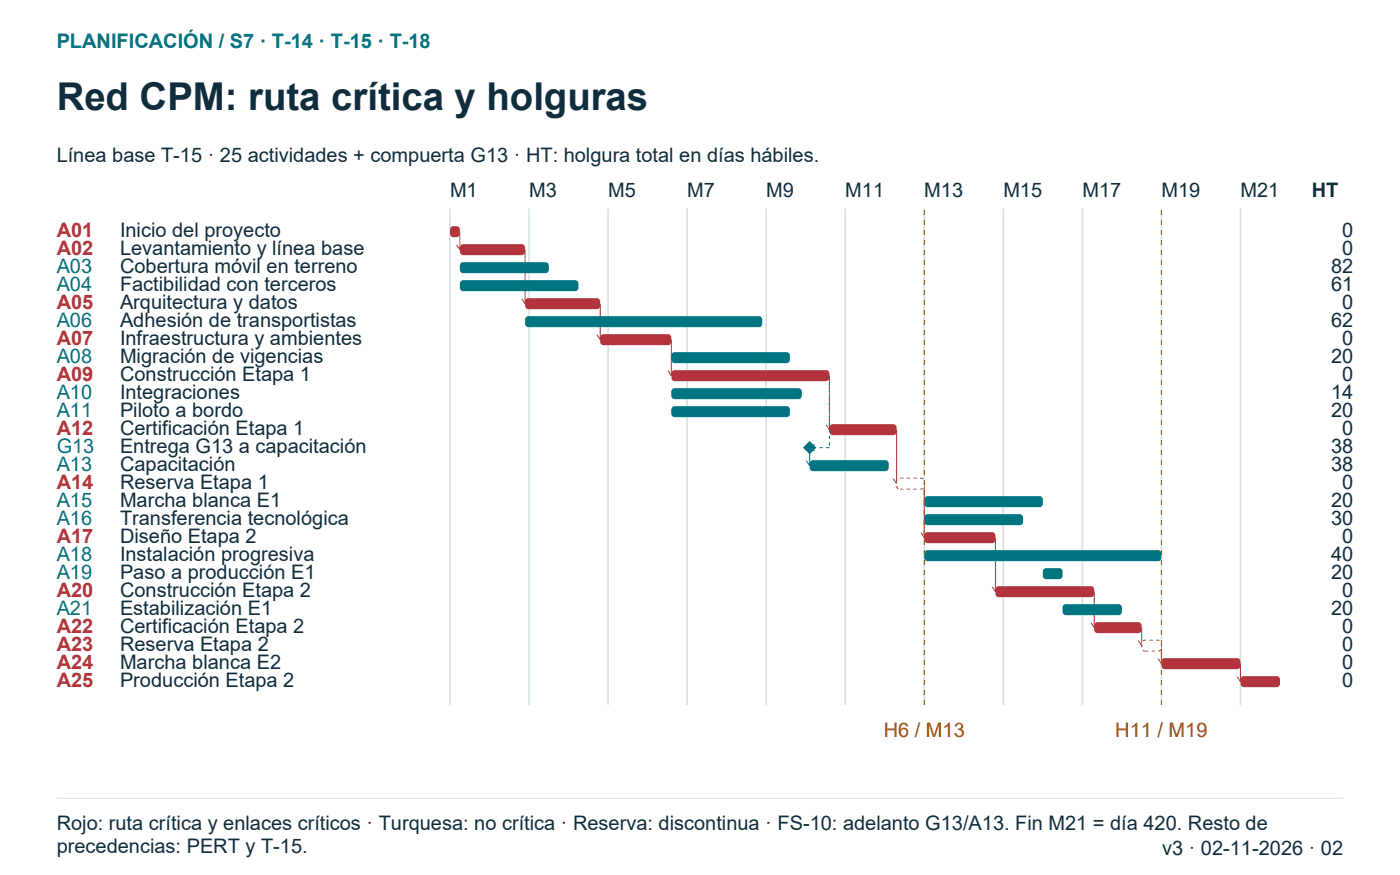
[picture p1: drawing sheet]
<svg xmlns="http://www.w3.org/2000/svg" width="296mm" height="185mm" viewBox="0 0 296 185" stroke-linecap="round" stroke-linejoin="round" font-family="sans-serif">
<path d="M95.2 44.1v105.1M112 44.1v105.1M128.7 44.1v105.1M145.4 44.1v105.1M162.2 44.1v105.1M178.9 44.1v105.1M195.6 44.1v105.1M212.4 44.1v105.1M229.1 44.1v105.1M245.8 44.1v105.1M262.6 44.1v105.1" fill="none" stroke="#d7e2e7" stroke-width=".35"/>
<g fill="none" stroke="#b3343c" stroke-width=".21">
<path d="M96.6 51.8l.7 1M97.3 49v3.8M98 51.8l-.7 1M111.1 52.8v11.5M110.4 63.2l.7 1.1M111.9 63.2l-.8 1.1M126.3 70.8l.7 1.1M127 64.3v7.6M127.7 70.8l-.7 1.1M141.4 78.5l.7 1M142.1 71.9v7.6M142.8 78.5l-.7 1"/>
<path d="M175.6 79.5v11.4M174.9 89.9l.7 1M176.3 89.9l-.7 1M189.8 90.9v11.5M189.1 101.3l.7 1.1M190.5 101.3l-.7 1.1M194.9 112.7l.7 1.1M195.6 102.4v11.4M196.3 112.7l-.7 1.1M210.7 113.8v11.4M210 124.2l.7 1M211.4 124.2l-.7 1"/>
<path d="M230.9 131.8l.7 1.1M231.6 125.2v7.7M232.3 131.8l-.7 1.1M240.9 135.6l.8 1.1M241.7 132.9v3.8M242.4 135.6l-.7 1.1M245.1 139.4l.7 1.1M245.8 136.7v3.8M246.5 139.4l-.7 1.1M261.9 143.2l.7 1.1M262.6 140.5v3.8M263.3 143.2l-.7 1.1"/>
</g>
<path d="M175.6 79.5v15.3M175.6 94.8h-4.2" fill="none" stroke="#007582" stroke-width=".21" stroke-dasharray=".7 .7" stroke-linecap="butt"/>
<path d="M170.7 97.5l.7 1.1M171.4 94.8l1 .7M171.4 94.8v3.8M172.1 97.5l-.7 1.1M172.4 94.1l-1 .7" fill="none" stroke="#007582" stroke-width=".21"/>
<g fill="#b3343c">
<path d="M95.5 48.1a1.19 1.19 0 0 1 1.8 .5v.9a.71 .71 0 0 1-.7 .7h-.6a.71 .71 0 0 1-.8-.7v-.9z" fill-rule="evenodd"/>
<path d="M97.5 51.9l.5-.2h12.4a.71 .71 0 0 1 .7 .7v.9a.71 .71 0 0 1-.7 .7h-12.4a.71 .71 0 0 1-.7-.7v-.9z" fill-rule="evenodd"/>
</g>
<g fill="#007582">
<path d="M97.5 55.7l.5-.2h17.5a.71 .71 0 0 1 .7 .7v.9a.71 .71 0 0 1-.7 .7h-17.5a.71 .71 0 0 1-.7-.7v-.9z" fill-rule="evenodd"/>
<path d="M97.5 59.5l.5-.2h23.7a.71 .71 0 0 1 .7 .7v.9a.71 .71 0 0 1-.7 .7h-23.7a.71 .71 0 0 1-.7-.7v-.9z" fill-rule="evenodd"/>
</g>
<path d="M111.4 63.3l.5-.2h14.4a.71 .71 0 0 1 .7 .7v.9a.71 .71 0 0 1-.7 .7h-14.4a.71 .71 0 0 1-.8-.7v-.9z" fill-rule="evenodd" fill="#b3343c"/>
<path d="M111.4 67.1l.5-.2h48.7a.71 .71 0 0 1 .7 .7v.9a.71 .71 0 0 1-.7 .8h-48.7a.71 .71 0 0 1-.8-.8v-.9z" fill-rule="evenodd" fill="#007582"/>
<path d="M127.2 70.9l.5-.2h13.7a.71 .71 0 0 1 .7 .7v1a.71 .71 0 0 1-.7 .7h-13.7a.71 .71 0 0 1-.7-.7v-1z" fill-rule="evenodd" fill="#b3343c"/>
<path d="M142.3 74.7l.5-.2h23.7a.71 .71 0 0 1 .7 .7v1a.71 .71 0 0 1-.7 .7h-23.7a.71 .71 0 0 1-.7-.7v-1z" fill-rule="evenodd" fill="#007582"/>
<path d="M142.3 78.6l.5-.2h32.1a.71 .71 0 0 1 .7 .7v.9a.71 .71 0 0 1-.7 .7h-32.1a.71 .71 0 0 1-.7-.7v-.9z" fill-rule="evenodd" fill="#b3343c"/>
<g fill="#007582">
<path d="M142.3 82.4l.5-.2h26.2a.71 .71 0 0 1 .7 .7v.9a.71 .71 0 0 1-.7 .7h-26.2a.71 .71 0 0 1-.7-.7v-.9z" fill-rule="evenodd"/>
<path d="M142.3 86.2l.5-.2h23.7a.71 .71 0 0 1 .7 .7v.9a.71 .71 0 0 1-.7 .7h-23.7a.71 .71 0 0 1-.7-.7v-.9z" fill-rule="evenodd"/>
</g>
<path d="M175.8 90l.5-.2h12.8a.71 .71 0 0 1 .7 .7v.9a.71 .71 0 0 1-.7 .7h-12.8a.71 .71 0 0 1-.7-.7v-.9z" fill-rule="evenodd" fill="#b3343c"/>
<g fill="#007582">
<path d="M171.4 93.3l1.4 1.5-1.4 1.4-1.4-1.4z" fill-rule="evenodd"/>
<path d="M171.6 97.6l.5-.2h15.3a.71 .71 0 0 1 .7 .7v.9a.71 .71 0 0 1-.7 .7h-15.3a.71 .71 0 0 1-.7-.7v-.9z" fill-rule="evenodd"/>
</g>
<path d="M190 101.4l.5-.2h4.4a.71 .71 0 0 1 .7 .7v.9a.71 .71 0 0 1-.7 .7h-4.4a.71 .71 0 0 1-.7-.7v-.9z" fill-rule="evenodd" fill="#fff" stroke="#b3343c" stroke-width=".21" stroke-dasharray=".7 .7" stroke-linecap="butt"/>
<g fill="#007582">
<path d="M195.8 105.2l.5-.2h23.7a.71 .71 0 0 1 .7 .7v.9a.71 .71 0 0 1-.7 .8h-23.7a.71 .71 0 0 1-.7-.8v-.9z" fill-rule="evenodd"/>
<path d="M195.8 109l.5-.2h19.5a.71 .71 0 0 1 .8 .7v1a.71 .71 0 0 1-.8 .7h-19.5a.71 .71 0 0 1-.7-.7v-1z" fill-rule="evenodd"/>
</g>
<path d="M195.8 112.8l.5-.2h13.7a.71 .71 0 0 1 .7 .7v1a.71 .71 0 0 1-.7 .7h-13.7a.71 .71 0 0 1-.7-.7v-1z" fill-rule="evenodd" fill="#b3343c"/>
<g fill="#007582">
<path d="M195.8 116.7l.5-.2h48.8a.71 .71 0 0 1 .7 .7v.9a.71 .71 0 0 1-.7 .7h-48.8a.71 .71 0 0 1-.7-.7v-.9z" fill-rule="evenodd"/>
<path d="M220.9 120.5l.5-.2h2.8a.71 .71 0 0 1 .7 .7v.9a.71 .71 0 0 1-.7 .7h-2.8a.71 .71 0 0 1-.7-.7v-.9z" fill-rule="evenodd"/>
</g>
<path d="M210.9 124.3l.5-.2h19.5a.71 .71 0 0 1 .7 .7v.9a.71 .71 0 0 1-.7 .7h-19.5a.71 .71 0 0 1-.7-.7v-.9z" fill-rule="evenodd" fill="#b3343c"/>
<path d="M225.1 128.1l.5-.2h11.2a.71 .71 0 0 1 .7 .7v.9a.71 .71 0 0 1-.7 .7h-11.2a.71 .71 0 0 1-.7-.7v-.9z" fill-rule="evenodd" fill="#007582"/>
<path d="M231.8 131.9l.5-.2h8.6a.71 .71 0 0 1 .8 .7v.9a.71 .71 0 0 1-.8 .7h-8.6a.71 .71 0 0 1-.7-.7v-.9z" fill-rule="evenodd" fill="#b3343c"/>
<path d="M241.9 135.7l.5-.2h2.7a.71 .71 0 0 1 .7 .7v.9a.71 .71 0 0 1-.7 .7h-2.7a.71 .71 0 0 1-.7-.7v-.9z" fill-rule="evenodd" fill="#fff" stroke="#b3343c" stroke-width=".21" stroke-dasharray=".7 .7" stroke-linecap="butt"/>
<g fill="#b3343c">
<path d="M246 139.5l.5-.2h15.4a.71 .71 0 0 1 .7 .7v.9a.71 .71 0 0 1-.7 .7h-15.4a.71 .71 0 0 1-.7-.7v-.9z" fill-rule="evenodd"/>
<path d="M262.8 143.3l.5-.2h6.9a.71 .71 0 0 1 .7 .7v.9a.71 .71 0 0 1-.7 .8h-6.9a.71 .71 0 0 1-.7-.8v-.9z" fill-rule="evenodd"/>
</g>
<path d="M195.6 149.2v-105.1M245.8 149.2v-105.1" fill="none" stroke="#9b5a00" stroke-width=".21" stroke-dasharray="1.1 1.1" stroke-linecap="butt"/>
<path d="M12 169h272.3" fill="none" stroke="#d7e2e7" stroke-width=".21"/>
<text font-size="8.1" fill="#102d3e" x="12" y="23.3">Red CPM: ruta crítica y holguras</text>
<g font-size="4.2" fill="#007582">
<text x="12" y="10.2">PLANIFICACIÓN / S7 · T-14 · T-15 · T-18</text>
<text x="12" y="57.7">A03</text>
<text x="12" y="61.5">A04</text>
<text x="12" y="69.1">A06</text>
<text x="12" y="76.8">A08</text>
<text x="12" y="84.4">A10</text>
<text x="12" y="88.2">A11</text>
<text x="12" y="95.8">G13</text>
<text x="12" y="99.6">A13</text>
<text x="12" y="107.2">A15</text>
<text x="12" y="111.1">A16</text>
<text x="12" y="118.7">A18</text>
<text x="12" y="122.5">A19</text>
<text x="12" y="130.1">A21</text>
</g>
<g font-size="4.2" fill="#102d3e">
<text x="12" y="34.2">Línea base T-15 · 25 actividades + compuerta G13 · HT: holgura total en días hábiles.</text>
<text x="95.2" y="41.6">M1</text>
<text x="112" y="41.6">M3</text>
<text x="128.7" y="41.6">M5</text>
<text x="145.4" y="41.6">M7</text>
<text x="162.2" y="41.6">M9</text>
<text x="178.9" y="41.6">M11</text>
<text x="195.6" y="41.6">M13</text>
<text x="212.4" y="41.6">M15</text>
<text x="229.1" y="41.6">M17</text>
<text x="245.8" y="41.6">M19</text>
<text x="262.6" y="41.6">M21</text>
<text x="277.6" y="41.6">HT</text>
<text x="25.4" y="50.1">Inicio del proyecto</text>
<text x="25.4" y="53.9">Levantamiento y línea base</text>
<text x="284.1" y="50.1">0</text>
<text x="284.1" y="53.9">0</text>
<text x="25.4" y="57.7">Cobertura móvil en terreno</text>
<text x="281.7" y="57.7">82</text>
<text x="25.4" y="61.5">Factibilidad con terceros</text>
<text x="25.4" y="65.3">Arquitectura y datos</text>
<text x="281.7" y="61.5">61</text>
<text x="284.1" y="65.3">0</text>
<text x="25.4" y="69.1">Adhesión de transportistas</text>
<text x="281.7" y="69.1">62</text>
<text x="25.4" y="73">Infraestructura y ambientes</text>
<text x="25.4" y="76.8">Migración de vigencias</text>
<text x="281.7" y="76.8">20</text>
<text x="284.1" y="73">0</text>
<text x="25.4" y="80.6">Construcción Etapa 1</text>
<text x="284.1" y="80.6">0</text>
<text x="25.4" y="84.4">Integraciones</text>
<text x="25.4" y="88.2">Piloto a bordo</text>
<text x="281.7" y="84.4">14</text>
<text x="281.7" y="88.2">20</text>
<text x="25.4" y="92">Certificación Etapa 1</text>
<text x="25.4" y="95.8">Entrega G13 a capacitación</text>
<text x="281.7" y="95.8">38</text>
<text x="284.1" y="92">0</text>
<text x="25.4" y="99.6">Capacitación</text>
<text x="281.7" y="99.6">38</text>
<text x="25.4" y="103.4">Reserva Etapa 1</text>
<text x="25.4" y="107.2">Marcha blanca E1</text>
<text x="281.7" y="107.2">20</text>
<text x="284.1" y="103.4">0</text>
<text x="25.4" y="111.1">Transferencia tecnológica</text>
<text x="281.7" y="111.1">30</text>
<text x="25.4" y="114.9">Diseño Etapa 2</text>
<text x="25.4" y="118.7">Instalación progresiva</text>
<text x="281.7" y="118.7">40</text>
<text x="284.1" y="114.9">0</text>
<text x="25.4" y="122.5">Paso a producción E1</text>
<text x="281.7" y="122.5">20</text>
<text x="25.4" y="126.3">Construcción Etapa 2</text>
<text x="25.4" y="130.1">Estabilización E1</text>
<text x="281.7" y="130.1">20</text>
<text x="284.1" y="126.3">0</text>
<text x="25.4" y="133.9">Certificación Etapa 2</text>
<text x="25.4" y="137.7">Reserva Etapa 2</text>
<text x="284.1" y="133.9">0</text>
<text x="284.1" y="137.7">0</text>
<text x="25.4" y="141.5">Marcha blanca E2</text>
<text x="284.1" y="141.5">0</text>
<text x="25.4" y="145.3">Producción Etapa 2</text>
<text x="284.1" y="145.3">0</text>
<text x="12" y="175.7">Rojo: ruta crítica y enlaces críticos · Turquesa: no crítica · Reserva: discontinua · FS-10: adelanto G13/A13. Fin M21 = día 420. Resto de</text>
<text x="12" y="180.6">precedencias: PERT y T-15.</text>
<text x="246" y="181">v3 · 02-11-2026 · 02</text>
</g>
<g font-size="4.2" fill="#b3343c">
<text x="12" y="50.1">A01</text>
<text x="12" y="53.9">A02</text>
<text x="12" y="65.3">A05</text>
<text x="12" y="73">A07</text>
<text x="12" y="80.6">A09</text>
<text x="12" y="92">A12</text>
<text x="12" y="103.4">A14</text>
<text x="12" y="114.9">A17</text>
<text x="12" y="126.3">A20</text>
<text x="12" y="133.9">A22</text>
<text x="12" y="137.7">A23</text>
<text x="12" y="141.5">A24</text>
<text x="12" y="145.3">A25</text>
</g>
<g font-size="4.2" fill="#9b5a00">
<text x="187.1" y="155.9">H6 / M13</text>
<text x="236.1" y="155.9">H11 / M19</text>
</g>
</svg>
